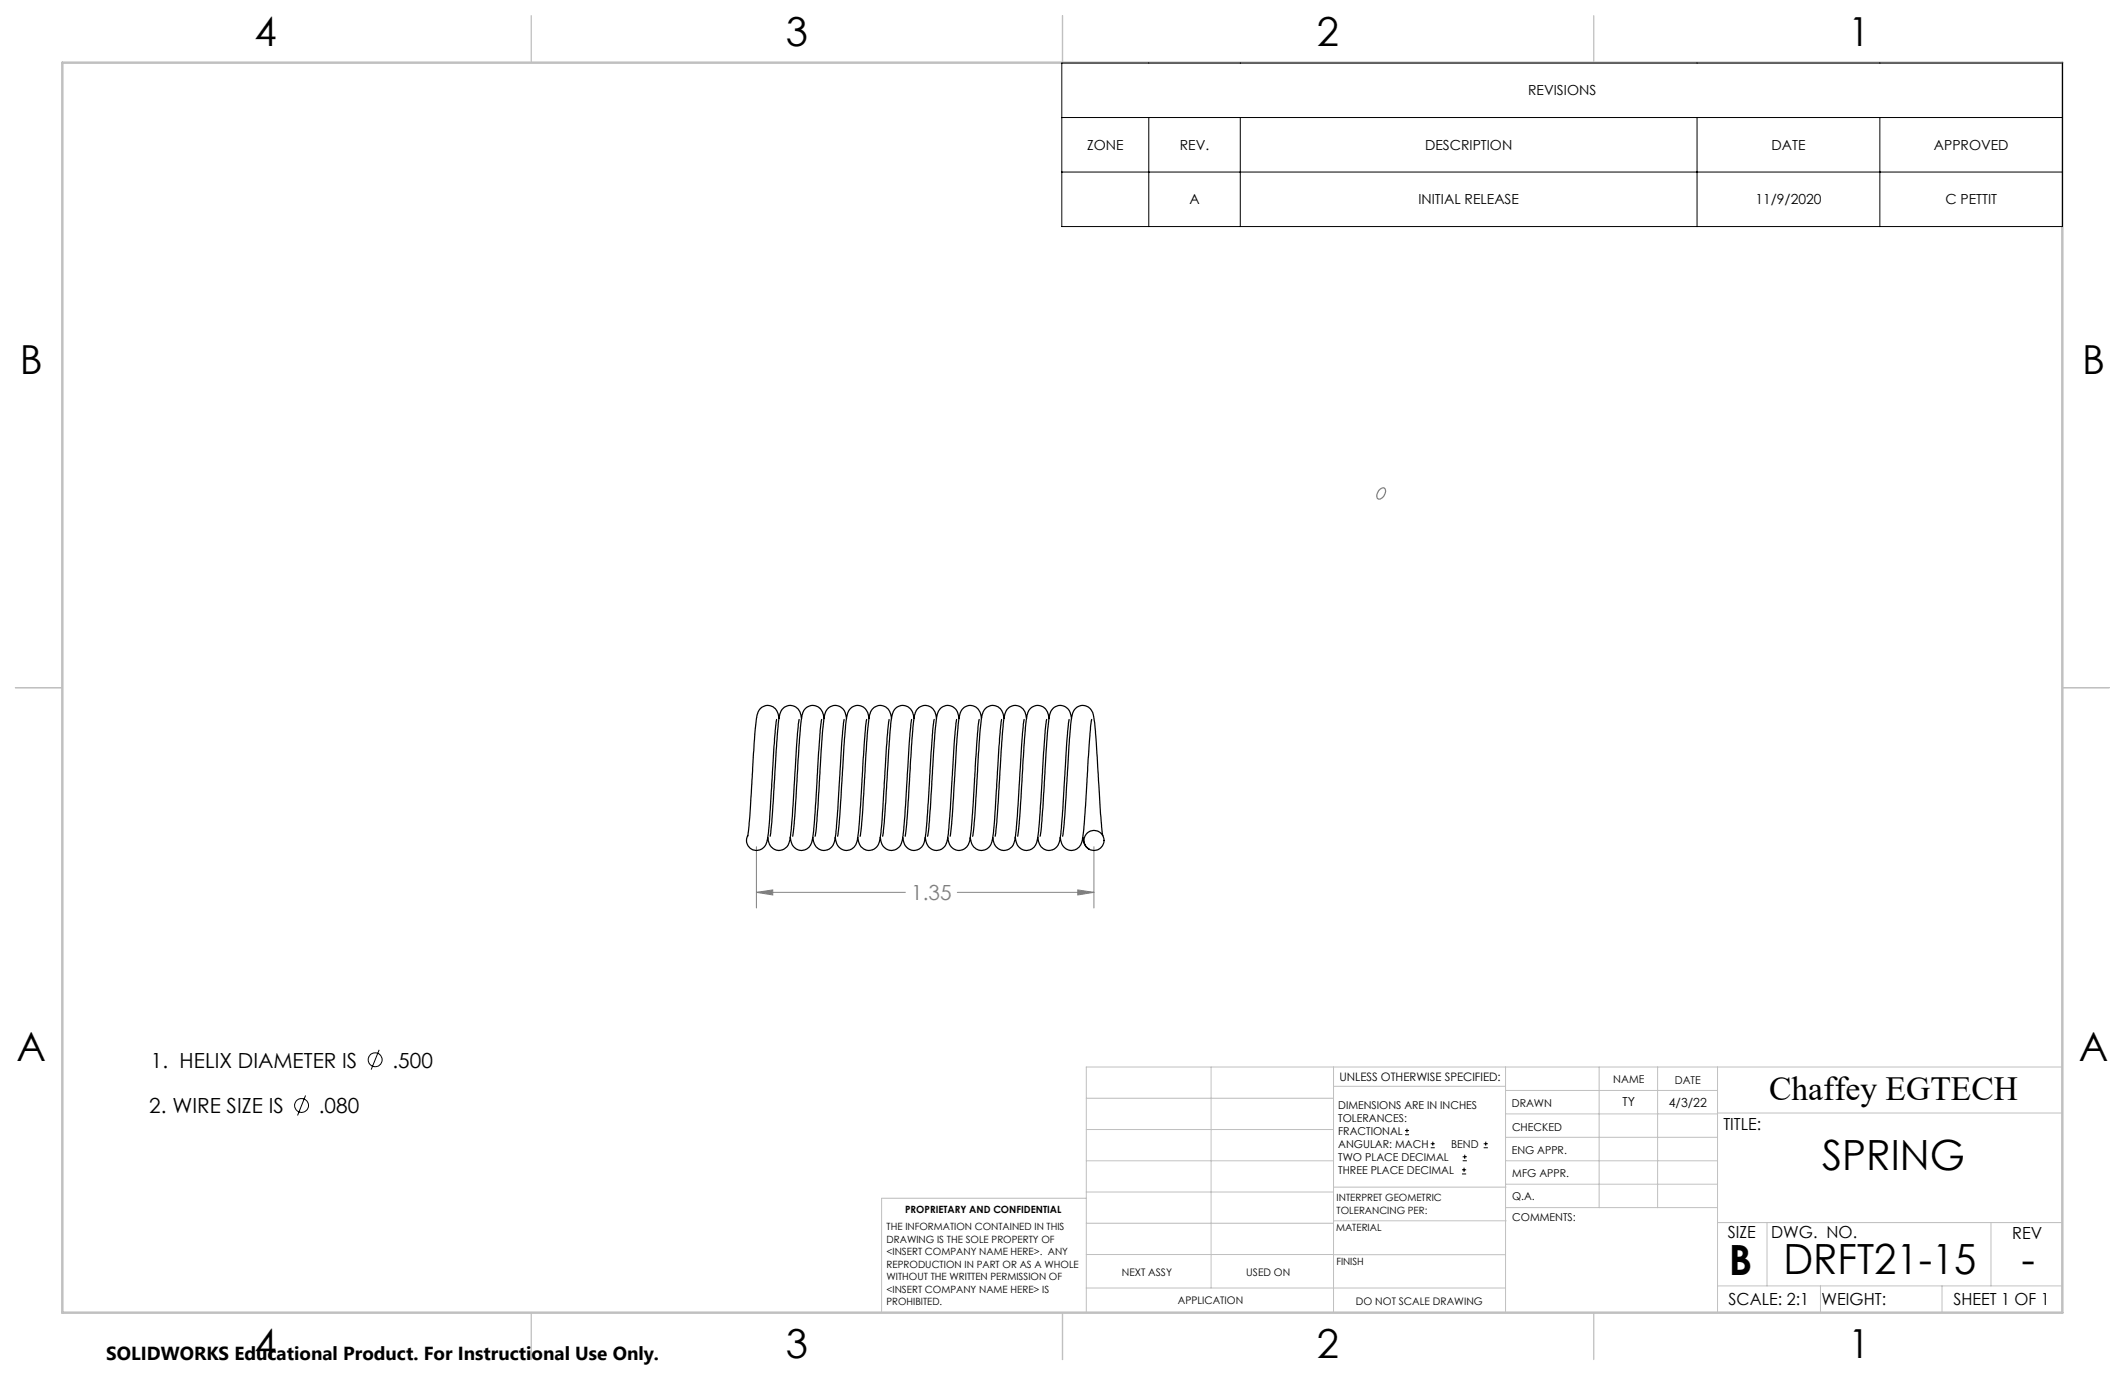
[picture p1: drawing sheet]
<svg xmlns="http://www.w3.org/2000/svg" width="432mm" height="279mm" viewBox="0 0 432 279" stroke-linecap="round" stroke-linejoin="round" font-family="sans-serif">
<g fill="none" stroke="#c0c0c0" stroke-width=".2">
<path d="M246.1 216.8v44.9M271 216.8v49.9M305.9 216.8v49.9M324.9 216.8v28.6M336.8 216.8v28.6M349 216.8v49.9M419.1 216.8h-198.4v49.9M220.7 235.9h50.3M220.7 229.5h50.3M220.7 223.2h50.3M271 220.7h34.9M305.9 231.1h43.1"/>
<path d="M305.9 226.3h43.1M305.9 221.6h43.1M305.9 235.9h43.1M349 226.2h70.1M220.7 248.6h50.3M220.7 242.2h50.3M220.7 254.9h50.3M220.7 243.5h-41.6v23.2M271 255h34.9M271 248.1h35M271 241.2h35M305.9 240.6h43.1"/>
<path d="M306 245.4h43M349 248.4h70.1M359.1 248.4v12.9M404.6 248.4v12.9M220.7 261.7h85.2M349 261.3h70.1M369.9 261.3v5.4M394.6 261.3v5.4"/>
</g>
<path d="M108 3.2v9.5M215.9 3.2v9.5M323.8 3.2v9.5M3.1 139.7h9.6M419.1 139.7h9.5M108 266.7v9.6M215.9 266.7v9.6M323.8 266.7v9.6" fill="none" stroke="#c0c0c0" stroke-width=".25"/>
<path d="M12.7 12.7h406.4v254h-406.4z" fill="none" stroke="#c0c0c0" stroke-width=".5"/>
<g fill="none" stroke="#000" stroke-width=".2">
<path d="M215.8 12.8h203.3v33.2h-203.3zM215.8 23.9h203.3M215.8 35h203.3M233.4 23.9v22.1M252 23.9v22.1M344.8 23.9v22.1M382 23.9v22.1M77 213.3l-1.6 4M62.1 222.6l-1.6 4.1"/>
<circle cx="76.2" cy="215.3" r="1.41"/>
<circle cx="61.3" cy="224.6" r="1.41"/>
</g>
<path d="M153.7 172v12.5M222.3 172v12.5M153.7 181.3l3.3-.5v1.1zM153.7 181.3h30.3M194.5 181.3h27.8M219 180.8l3.3 .5-3.3 .6z" fill="none" stroke="#808080" stroke-width=".2"/>
<path d="M280.3 99.5l.1-.1a.68 .68 0 0 1 1-.1 .68 .68 0 0 1 0 1 1.19 1.19 0 0 1-1.5 1l-.1-.8z" fill="none" stroke="#808080" stroke-width=".25"/>
<path d="M153.7 181.3l3.3-.5v1.1zM219 180.8l3.3 .5-3.3 .6z" fill="#808080"/>
<g fill="none" stroke="#000" stroke-width=".25">
<path d="M157.8 146.2l-.4 4-1 16.3-.4 3.4a2.72 2.72 0 0 1-2 2.9 2.03 2.03 0 0 1-2-.9 2.03 2.03 0 0 1-.1-2.1M158.3 146a2.34 2.34 0 0 0-1.1-2.2 2.34 2.34 0 0 0-2.5 0 4.7 4.7 0 0 0-1.1 3.5l-1.2 18.5-.5 4.1M162.4 146.2l-.4 2.9-1 16.7-.4 4.1a2.72 2.72 0 0 1-2 2.9 2.47 2.47 0 0 1-2.6-2.6M162.9 146a2.45 2.45 0 0 0-3-2.5 3.1 3.1 0 0 0-1.7 2.9l-1.4 20.6-.3 2.9M167 146.2l-.4 3.2-1 15.7-.4 4.8a2.8 2.8 0 0 1-2.1 2.9 2.47 2.47 0 0 1-2.5-2.6M167.4 146a2.34 2.34 0 0 0-1.1-2.2 2.34 2.34 0 0 0-2.5 0 5.2 5.2 0 0 0-1.1 3.5l-1.2 18.5-.4 4.1M171.5 146.2l-.4 4.4-.8 13.8-.5 5.5a2.72 2.72 0 0 1-2.1 2.9 2.47 2.47 0 0 1-2.6-2.6M172 146a2.4 2.4 0 0 0-3.2-2.4 3.5 3.5 0 0 0-1.4 3.1l-.5 5.7-.9 14.3-.4 3.2M176.1 146.2l-.3 2.9-1.4 20.4a3.3 3.3 0 0 1-1.8 3.2 2.38 2.38 0 0 1-2.9-2.5M176.6 146a2.27 2.27 0 0 0-1.3-2.4 2.27 2.27 0 0 0-2.7 .6l-.3 .7-.3 1-.2 1.7-1.1 17.7-.5 4.6M180.7 146.2l-.5 4-1 16.3-.3 3.4a2.72 2.72 0 0 1-2.1 2.9 2.3 2.3 0 0 1-2.5-2.3v-.3M181.2 146a2.34 2.34 0 0 0-1.2-2.2 2.34 2.34 0 0 0-2.4 0 4.7 4.7 0 0 0-1.2 3.5l-1.2 18.5-.4 4.1"/>
<path d="M185.2 146.2l-.3 2.9-1 16.7-.4 4.1a2.72 2.72 0 0 1-2.1 2.9 2.47 2.47 0 0 1-2.5-2.6M185.7 146a2.45 2.45 0 0 0-3-2.5 3.1 3.1 0 0 0-1.6 2.9l-1.4 20.6-.3 2.9M189.8 146.2l-.4 3.2-.9 15.7-.4 4.8a2.8 2.8 0 0 1-2.1 2.9 2.47 2.47 0 0 1-2.6-2.6M190.3 146a2.34 2.34 0 0 0-1.1-2.2 2.34 2.34 0 0 0-2.5 0 5.2 5.2 0 0 0-1.1 3.5l-1.2 18.5-.5 4.1M194.4 146.2l-.5 4.4-.8 13.8-.5 5.5a2.72 2.72 0 0 1-2 2.9 2.47 2.47 0 0 1-2.6-2.6M194.9 146a2.4 2.4 0 0 0-3.3-2.4 3.5 3.5 0 0 0-1.4 3.1l-.5 5.7-.8 14.3-.4 3.2M199 146.2l-.4 2.9-1.4 20.4a3.3 3.3 0 0 1-1.7 3.2 2.38 2.38 0 0 1-2.9-2.5M199.4 146a2.27 2.27 0 0 0-1.3-2.4 2.27 2.27 0 0 0-2.6 .6l-.4 .7-.2 1-.2 1.7-1.2 17.7-.4 4.6M203.5 146.2l-.4 4-1 16.3-.3 3.4a2.72 2.72 0 0 1-2.1 2.9 2.3 2.3 0 0 1-2.5-2.3v-.3M204 146a2.34 2.34 0 0 0-1.1-2.2 2.34 2.34 0 0 0-2.5 0 4.7 4.7 0 0 0-1.1 3.5l-1.2 18.5-.5 4.1M208.1 146.2l-.3 2.9-1.1 16.7-.4 4.1a2.72 2.72 0 0 1-2 2.9 2.47 2.47 0 0 1-2.6-2.6M208.6 146a2.45 2.45 0 0 0-3-2.5 3.1 3.1 0 0 0-1.7 2.9l-1.3 20.6-.4 2.9"/>
<path d="M212.7 146.2l-.4 3.2-1 15.7-.4 4.8a2.8 2.8 0 0 1-2.1 2.9 2.47 2.47 0 0 1-2.5-2.6M213.1 146a2.34 2.34 0 0 0-1.1-2.2 2.34 2.34 0 0 0-2.4 0 5.2 5.2 0 0 0-1.2 3.5l-1.2 18.5-.4 4.1M217.2 146.2l-.4 4.4-.8 13.8-.5 5.5a2.72 2.72 0 0 1-2.1 2.9 2.47 2.47 0 0 1-2.5-2.6M217.7 146a2.4 2.4 0 0 0-3.2-2.4 3.5 3.5 0 0 0-1.4 3.1l-.5 5.7-.9 14.3-.4 3.2M221.8 146.2l-.3 2.9-1.4 20.4a3.3 3.3 0 0 1-1.8 3.2 2.38 2.38 0 0 1-2.9-2.5M220 170.2a2.81 2.81 0 0 0 1.3 2.3M224.1 169.8l-.5-4.4-1-17.1a7.9 7.9 0 0 0-.9-4.2 2.24 2.24 0 0 0-2.5-.5 2.24 2.24 0 0 0-1.4 2.1l-.5 4.5-.9 15.1-.5 4.6"/>
<circle cx="222.3" cy="170.8" r="2.03"/>
</g>
<g fill="none" stroke="#000" stroke-width=".2">
<path d="M285.5 230.6h.8M285.5 229.7h.8M285.9 229.3v.9M290.7 233.2h.8M290.7 232.4h.8M291.1 232v.8M297.1 238.5h.8M297.1 237.7h.8M297.2 235.9h.9M297.2 235.1h.9M297.5 237.3v.8M297.6 234.6v.9"/>
<path d="M301.5 233.2h.8M301.5 232.4h.8M301.9 232v.8"/>
</g>
<g font-size="8.5">
<text x="370.2" y="237.7">SPRING</text>
<text x="351.3" y="259">B</text>
<text x="362.4" y="258.9">DRFT21-15</text>
<text x="410.8" y="258.9">-</text>
</g>
<g font-size="8.1">
<text x="51.7" y="9.3">4</text>
<text x="159.7" y="9.3">3</text>
<text x="267.6" y="9.3">2</text>
<text x="375.6" y="9.3">1</text>
<text x="4" y="76">B</text>
<text x="423.1" y="76">B</text>
<text x="3.3" y="215.7">A</text>
<text x="422.4" y="215.7">A</text>
<text x="51.7" y="276">4</text>
<text x="159.7" y="276">3</text>
<text x="267.6" y="276">2</text>
<text x="375.6" y="276">1</text>
</g>
<text font-size="6.9" x="359.5" y="223.6">Chaffey EGTECH</text>
<text font-size="4.2" fill="#808080" x="185.2" y="182.9">1.35</text>
<g font-size="4.2">
<text x="30.6" y="216.9">1. HELIX DIAMETER IS</text>
<text x="79.8" y="216.9">.500</text>
<text x="30.3" y="226.2">2. WIRE SIZE IS</text>
<text x="64.8" y="226.2">.080</text>
</g>
<text font-size="3.8" x="21.6" y="276.3">SOLIDWORKS Educational Product. For Instructional Use Only.</text>
<g font-size="3.4">
<text x="350.2" y="229.5">TITLE:</text>
<text x="351.1" y="251.6">SIZE</text>
<text x="359.9" y="251.6">DWG. NO.</text>
<text x="408.9" y="251.7">REV</text>
<text x="351.2" y="265.2">SCALE: 2:1</text>
<text x="370.1" y="265.3">WEIGHT:</text>
<text x="396.9" y="265.2">SHEET 1 OF 1</text>
</g>
<g font-size="2.8">
<text x="310.5" y="19.4">REVISIONS</text>
<text x="220.9" y="30.5">ZONE</text>
<text x="239.8" y="30.5">REV.</text>
<text x="289.6" y="30.5">DESCRIPTION</text>
<text x="360" y="30.5">DATE</text>
<text x="393" y="30.5">APPROVED</text>
<text x="241.7" y="41.5">A</text>
<text x="288.2" y="41.5">INITIAL RELEASE</text>
<text x="356.7" y="41.5">11/9/2020</text>
<text x="395.3" y="41.5">C PETTIT</text>
</g>
<g font-size="2.5">
<text x="329.7" y="224.8">TY</text>
<text x="339.1" y="224.9">4/3/22</text>
</g>
<text font-size="2.4" x="272.2" y="219.7">UNLESS OTHERWISE SPECIFIED:</text>
<g font-size="2.2">
<text x="327.8" y="220.1">NAME</text>
<text x="340.3" y="220.2">DATE</text>
<text x="271.9" y="225.3">DIMENSIONS ARE IN INCHES</text>
<text x="271.9" y="227.9">TOLERANCES:</text>
<text x="307.2" y="224.9">DRAWN</text>
<text x="271.9" y="230.6">FRACTIONAL</text>
<text x="271.9" y="233.2">ANGULAR: MACH</text>
<text x="294.9" y="233.2">BEND</text>
<text x="307.3" y="229.8">CHECKED</text>
<text x="271.9" y="235.9">TWO PLACE DECIMAL</text>
<text x="271.9" y="238.5">THREE PLACE DECIMAL</text>
<text x="307.2" y="234.5">ENG APPR.</text>
<text x="307.3" y="239.2">MFG APPR.</text>
<text x="307.3" y="243.9">Q.A.</text>
<text x="307.3" y="248.1">COMMENTS:</text>
</g>
<g font-size="2.1">
<text x="227.9" y="259.2">NEXT ASSY</text>
<text x="253.3" y="259.2">USED ON</text>
<text x="239.3" y="265">APPLICATION</text>
<text x="275.5" y="265.1">DO NOT SCALE DRAWING</text>
</g>
<g font-size="2">
<text x="271.6" y="244.1">INTERPRET GEOMETRIC</text>
<text x="180.2" y="250">THE INFORMATION CONTAINED IN THIS</text>
<text x="183.9" y="246.4">PROPRIETARY AND CONFIDENTIAL</text>
<text x="271.5" y="250.2">MATERIAL</text>
<text x="271.6" y="246.6">TOLERANCING PER:</text>
<text x="180.2" y="252.5">DRAWING IS THE SOLE PROPERTY OF</text>
<text x="180.2" y="255.1">&lt;INSERT COMPANY NAME HERE&gt;. ANY</text>
<text x="180.2" y="257.6">REPRODUCTION IN PART OR AS A WHOLE</text>
<text x="271.5" y="257">FINISH</text>
<text x="180.2" y="260.1">WITHOUT THE WRITTEN PERMISSION OF</text>
<text x="180.2" y="262.6">&lt;INSERT COMPANY NAME HERE&gt; IS</text>
<text x="180.2" y="265.2">PROHIBITED.</text>
</g>
</svg>
